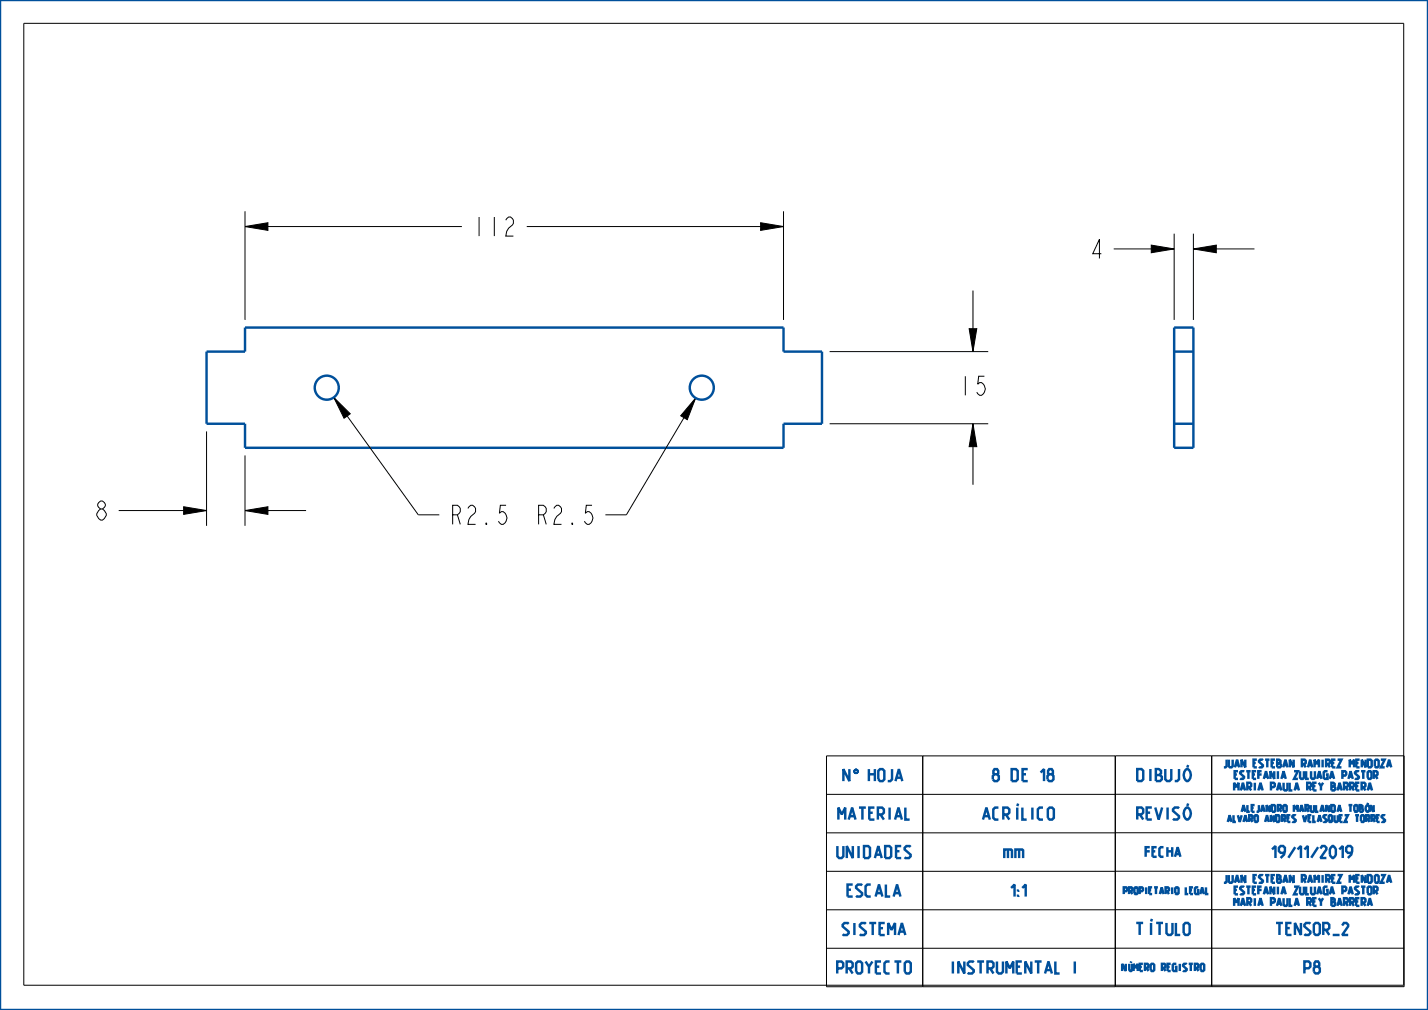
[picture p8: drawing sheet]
<svg xmlns="http://www.w3.org/2000/svg" width="297mm" height="210mm" viewBox="0 0 297 210" stroke-linecap="round" stroke-linejoin="round" font-family="sans-serif">
<path d="M51 47.1l4.7-.8v1.6zM158.2 46.3l4.8 .8-4.8 .8zM239.4 51l4.8 .8-4.8 .8zM248.2 51.8l4.8-.8v1.6zM201.6 68.3h1.6l-.8 4.8zM69.4 82.6l3.4 3.4-1.2 1zM144.7 82.8l-1.8 4.5-1.3-.9zM202.4 88.1l.8 4.8h-1.6zM38.2 105.4l4.8 .8-4.8 .8zM51 106.2l4.7-.8v1.6z" fill="#000"/>
<path d="M51 47.1l4.7-.8v1.6zM158.2 46.3l4.8 .8-4.8 .8zM239.4 51l4.8 .8-4.8 .8zM248.2 51.8l4.8-.8v1.6zM201.6 68.3h1.6l-.8 4.8zM69.4 82.6l3.4 3.4-1.2 1zM144.7 82.8l-1.8 4.5-1.3-.9zM202.4 88.1l.8 4.8h-1.6zM38.2 105.4l4.8 .8-4.8 .8zM51 106.2l4.7-.8v1.6z" fill="none" stroke="#000" stroke-width=".21"/>
<path d="M177.9 159.9h.3z" fill="#00509b"/>
<path d="M177.9 159.9h.3z" fill="none" stroke="#00509b" stroke-width=".21"/>
<path d="M177.8 160l.4-.1z" fill="#00509b"/>
<path d="M177.8 160l.4-.1z" fill="none" stroke="#00509b" stroke-width=".21"/>
<path d="M177.8 160h.5z" fill="#00509b"/>
<path d="M177.8 160h.5z" fill="none" stroke="#00509b" stroke-width=".21"/>
<path d="M177.7 160.1l.6-.1z" fill="#00509b"/>
<path d="M177.7 160.1l.6-.1z" fill="none" stroke="#00509b" stroke-width=".21"/>
<path d="M177.7 160.1h.7z" fill="#00509b"/>
<path d="M177.7 160.1h.7z" fill="none" stroke="#00509b" stroke-width=".21"/>
<path d="M177.7 160.1h.7z" fill="#00509b"/>
<path d="M177.7 160.1h.7z" fill="none" stroke="#00509b" stroke-width=".21"/>
<path d="M178 160.1h.4z" fill="#00509b"/>
<path d="M178 160.1h.4z" fill="none" stroke="#00509b" stroke-width=".21"/>
<path d="M178.1 160.1h.3z" fill="#00509b"/>
<path d="M178.1 160.1h.3z" fill="none" stroke="#00509b" stroke-width=".21"/>
<path d="M178.2 160.2h.2z" fill="#00509b"/>
<path d="M178.2 160.2h.2z" fill="none" stroke="#00509b" stroke-width=".21"/>
<path d="M178.2 160.2h.2z" fill="#00509b"/>
<path d="M178.2 160.2h.2z" fill="none" stroke="#00509b" stroke-width=".21"/>
<path d="M178.2 160.2h.2z" fill="#00509b"/>
<path d="M178.2 160.2h.2z" fill="none" stroke="#00509b" stroke-width=".21"/>
<path d="M178.3 160.2h.1l.1 .1z" fill="#00509b"/>
<path d="M178.3 160.2h.1l.1 .1z" fill="none" stroke="#00509b" stroke-width=".21"/>
<path d="M178.3 160.2l.2 .1z" fill="#00509b"/>
<path d="M178.3 160.2l.2 .1z" fill="none" stroke="#00509b" stroke-width=".21"/>
<path d="M178.3 160.3h.2z" fill="#00509b"/>
<path d="M178.3 160.3h.2z" fill="none" stroke="#00509b" stroke-width=".21"/>
<path d="M178.3 160.4l.2-.1v.1z" fill="#00509b"/>
<path d="M178.3 160.4l.2-.1v.1z" fill="none" stroke="#00509b" stroke-width=".21"/>
<path d="M178.3 160.4h.2z" fill="#00509b"/>
<path d="M178.3 160.4h.2z" fill="none" stroke="#00509b" stroke-width=".21"/>
<path d="M178.3 160.5l.2-.1v.1z" fill="#00509b"/>
<path d="M178.3 160.5l.2-.1v.1z" fill="none" stroke="#00509b" stroke-width=".21"/>
<path d="M178.3 160.5h.2z" fill="#00509b"/>
<path d="M178.3 160.5h.2z" fill="none" stroke="#00509b" stroke-width=".21"/>
<path d="M178.3 160.5h.2z" fill="#00509b"/>
<path d="M178.3 160.5h.2z" fill="none" stroke="#00509b" stroke-width=".21"/>
<path d="M178.2 160.6l.3-.1z" fill="#00509b"/>
<path d="M178.2 160.6l.3-.1z" fill="none" stroke="#00509b" stroke-width=".21"/>
<path d="M178.2 160.6l.3-.1z" fill="#00509b"/>
<path d="M178.2 160.6l.3-.1z" fill="none" stroke="#00509b" stroke-width=".21"/>
<path d="M178.1 160.7l.3-.1z" fill="#00509b"/>
<path d="M178.1 160.7l.3-.1z" fill="none" stroke="#00509b" stroke-width=".21"/>
<path d="M177.7 160.7l.7-.1z" fill="#00509b"/>
<path d="M177.7 160.7l.7-.1z" fill="none" stroke="#00509b" stroke-width=".21"/>
<path d="M177.7 160.7l.7-.1z" fill="#00509b"/>
<path d="M177.7 160.7l.7-.1z" fill="none" stroke="#00509b" stroke-width=".21"/>
<path d="M177.7 160.7h.7z" fill="#00509b"/>
<path d="M177.7 160.7h.7z" fill="none" stroke="#00509b" stroke-width=".21"/>
<path d="M177.8 160.8l.6-.1z" fill="#00509b"/>
<path d="M177.8 160.8l.6-.1z" fill="none" stroke="#00509b" stroke-width=".21"/>
<path d="M177.8 160.8h.5z" fill="#00509b"/>
<path d="M177.8 160.8h.5z" fill="none" stroke="#00509b" stroke-width=".21"/>
<path d="M177.9 160.8h.4z" fill="#00509b"/>
<path d="M177.9 160.8h.4z" fill="none" stroke="#00509b" stroke-width=".21"/>
<path d="M178 160.8h.3z" fill="#00509b"/>
<path d="M178 160.8h.3z" fill="none" stroke="#00509b" stroke-width=".21"/>
<path d="M0 0h297v210h-297zM43 73.1h8v-5h112v5h8v15h-8v5h-112v-5h-8zM244.2 68.1h4v25h-4zM244.2 73.1h4M244.2 88.1h4" fill="none" stroke="#00509b" stroke-width=".51"/>
<g fill="none" stroke="#000" stroke-width=".21">
<path d="M4.9 4.9h287v200h-287zM51 43.9v22.6M51 47.1h45.1M109.6 47.1h53.4M163 43.9v22.6M231.6 51.8h12.6M244.2 48.6v17.9M248.2 48.6v17.9M248.2 51.8h12.7M172.5 73.1h33M202.4 60.4v12.7M43 89.7v19.6"/>
<path d="M51 94.7v14.6M69.4 82.6l17.6 24.4h4.4M144.7 82.8l-14.4 24.2h-4.4M172.5 88.1h33M202.4 88.1v12.7M24.7 106.2h18.3M51 106.2h12.7M171.9 157.2h60v48h-60zM191.9 157.2v48M252 157.1v48h-20v-48l60 .1v48h-40v-48M231.9 173.2h-60M231.9 165.2h-60"/>
<path d="M232 165.1l60 .1M232 173.1l60 .1M231.9 181.2h-60M231.9 189.2h-60M231.9 197.2h-60M232 181.1l60 .1M232 189.1l60 .1M232 197.1l60 .1"/>
</g>
<!-- layer: 02___PRT_ALL_AXES -->
<g fill="none" stroke="#00509b" stroke-width=".51">
<circle cx="68" cy="80.6" r="2.5"/>
<circle cx="146" cy="80.6" r="2.5"/>
</g>
<g font-size="5.2">
<text x="98" y="49.1">112</text>
<text x="226.5" y="53.7">4</text>
<text x="199.2" y="82.2">15</text>
<text x="19.5" y="108.1">8</text>
<text x="93.4" y="109">R2.5</text>
<text x="111.2" y="109">R2.5</text>
</g>
<g font-size="3.3" fill="#00509b">
<text x="175.2" y="162.4">N</text>
<text x="180.6" y="162.4">HOJA</text>
<text x="206.1" y="162.4">8 DE 18</text>
<text x="236.1" y="162.4">DIBUJÓ</text>
<text x="174.1" y="170.4">MATERIAL</text>
<text x="204.1" y="170.4">ACRÍLICO</text>
<text x="236.1" y="170.4">REVISÓ</text>
<text x="174.1" y="178.4">UNIDADES</text>
<text x="209" y="178.4">mm</text>
<text x="263.3" y="178.4">19/11/2019</text>
<text x="176" y="186.4">ESCALA</text>
<text x="209" y="186.4">1:1</text>
<text x="175.1" y="194.4">SISTEMA</text>
<text x="236.1" y="194.4">TÍTULO</text>
<text x="265.2" y="194.4">TENSOR_2</text>
<text x="174.1" y="202.4">PROYECTO</text>
<text x="197.3" y="202.4">INSTRUMENTAL I</text>
<text x="271.1" y="202.4">P8</text>
</g>
<text font-size="2.6" fill="#00509b" x="238.1" y="178.1">FECHA</text>
<g font-size="2.1" fill="#00509b">
<text x="254.6" y="159.6">JUAN ESTEBAN RAMIREZ MENDOZA</text>
<text x="256.9" y="162">ESTEFANIA ZULUAGA PASTOR</text>
<text x="256.9" y="164.4">MARIA PAULA REY BARRERA</text>
<text x="254.6" y="183.6">JUAN ESTEBAN RAMIREZ MENDOZA</text>
<text x="256.9" y="186">ESTEFANIA ZULUAGA PASTOR</text>
<text x="256.9" y="188.4">MARIA PAULA REY BARRERA</text>
</g>
<text font-size="2" fill="#00509b" x="233.2" y="201.9">NÚMERO REGISTRO</text>
<g font-size="1.8" fill="#00509b">
<text x="255.5" y="170.9">ALVARO ANDRES VELASQUEZ TORRES</text>
<text x="258.4" y="168.8">ALEJANDRO MARULANDA TOBÓN</text>
<text x="233.4" y="185.9">PROPIETARIO LEGAL</text>
</g>
</svg>
